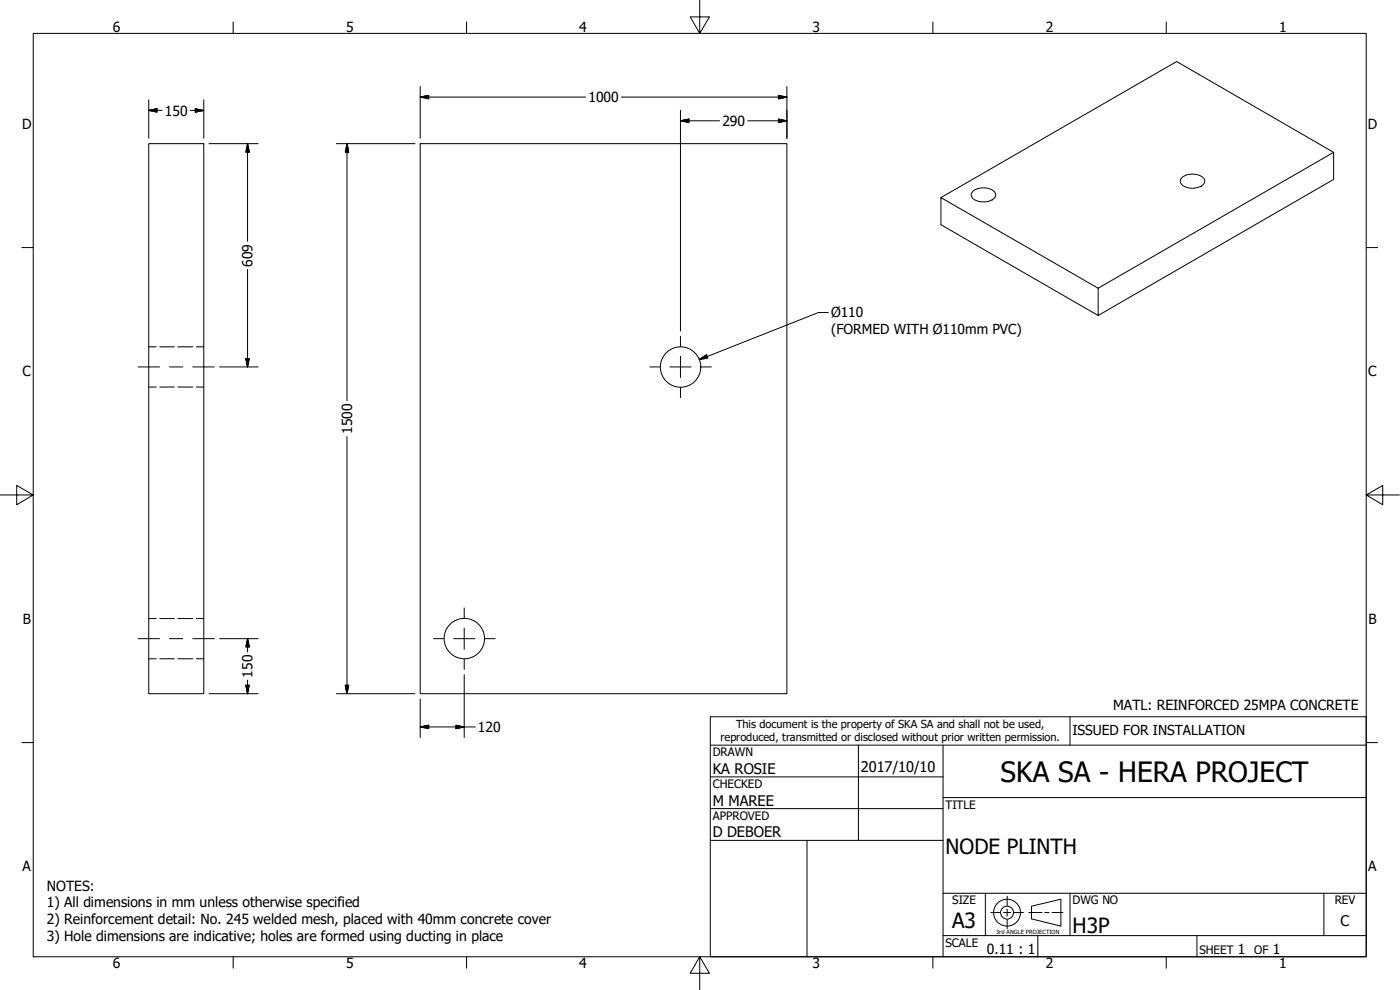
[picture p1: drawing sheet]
<svg xmlns="http://www.w3.org/2000/svg" width="420mm" height="297mm" viewBox="0 0 420 297" stroke-linecap="round" stroke-linejoin="round" font-family="sans-serif">
<!-- layer: Visible (ANSI) -->
<g fill="none" stroke="#000" stroke-width=".3">
<path d="M44.6 43.1h16.6v165h-16.6zM126.1 43.1h110.1v165h-110.1zM292 57.4a5.2 5.2 0 0 1 6.5 .2 1.82 1.82 0 0 1-1.5 2.7 4.6 4.6 0 0 1-5.4-1.3 1.24 1.24 0 0 1 .4-1.6zM354.7 53.3a5.1 5.1 0 0 1 6.7 .4 1.92 1.92 0 0 1-1.9 2.5 4.3 4.3 0 0 1-5.2-1.5v-.7zM400.2 45.7l-47.1-27.2-70.7 40.8M329.6 86.5l70.6-40.8v8.1l-70.6 40.9zM329.6 86.5l-47.2-27.2v8.1l47.2 27.3"/>
<circle cx="204.2" cy="110.1" r="6.1"/>
<circle cx="139.4" cy="191.6" r="6.1"/>
</g>
<!-- layer: Hidden (ANSI) -->
<g fill="none" stroke="#000" stroke-width=".3">
<path d="M44.6 116.1h2.3M44.6 104.1h2.3M47.9 116.1h4.4M47.9 104.1h4.4M53.4 116.1h4.4M53.4 104.1h4.4M58.9 116.1h2.3M58.9 104.1h2.3M44.6 185.6h2.3M44.6 197.7h2.3M47.9 185.6h4.4M47.9 197.7h4.4"/>
<path d="M53.4 185.6h4.4M53.4 197.7h4.4M58.9 185.6h2.3M58.9 197.7h2.3"/>
</g>
<!-- layer: Border (ANSI) -->
<g fill="none" stroke="#000" stroke-width=".3">
<path d="M10 10h400v277.1h-400zM70 6.6v3.4M140 6.6v3.4M210 0v10l-2.9-4.9h5.8l-2.9 4.9M280 6.6v3.4M350 6.6v3.4M6.5 74.3h3.5M410 74.3h3.4M0 148.5h10l-5-2.8v5.7l5-2.9M410 148.5l5 2.9v-5.7l-5 2.8h10M6.5 222.8h3.5M410 222.8h3.4"/>
<path d="M70 287.1v3.4M140 287.1v3.4M210 287.1l2.9 4.9h-5.8l2.9-4.9v9.9M280 287.1v3.4M350 287.1v3.4"/>
</g>
<!-- layer: Title (ANSI) -->
<g fill="none" stroke="#000" stroke-width=".3">
<path d="M213.2 215.1h196.8v72h-196.8zM321.1 215.1v8.5M213.2 233.1h69.8M213.2 223.6h196.8M257.6 223.6v28.5M283 239.3h127M283 223.6v63.5M213.2 242.6h69.8M213.2 252.1h69.8M242.2 252.1v35M283 268h127M295.7 268v12.7"/>
<path d="M321.1 268v12.7M397.3 268v12.7M283 280.7h127M311.5 280.7v6.4M359.2 280.7v6.4"/>
</g>
<!-- layer: Center Mark (ANSI) -->
<path d="M195 110.1h3.1M201 110.1h6.4M204.2 100.9v3M204.2 106.9v6.4M204.2 116.3v3M210.4 110.1h3.1M130.1 191.6h3.1M136.1 191.6h6.4M139.3 182.4v3.1M139.3 188.5v6.3M139.3 197.8v3M145.5 191.6h3.1" fill="none" stroke="#000" stroke-width=".3"/>
<!-- layer: Centerline (ANSI) -->
<path d="M41.5 110.1h6.4M50.9 110.1h4M57.8 110.1h6.5M41.5 191.6h6.4M50.9 191.6h4M57.8 191.6h6.5" fill="none" stroke="#000" stroke-width=".3"/>
<!-- layer: Dimension (ANSI) -->
<g fill="none" stroke="#000" stroke-width=".3">
<path d="M44.6 33.1l2.5-.5v1zM44.6 33.1h4M44.6 30v11.5M57.1 33.1h4.1M58.6 32.6l2.6 .5-2.6 .5zM61.2 30v11.5M126.1 29.1l2.6-.5v1zM126.1 29.1h49.7M126.1 26v15.5M186.5 29.1h49.7M204.2 36.2l2.6-.5v1.1zM204.2 36.2h11.8"/>
<path d="M204.2 33.1v66.2M224.4 36.2h11.8M233.6 28.6l2.6 .5-2.6 .5zM233.6 35.7l2.6 .5-2.6 .6zM236.2 26v15.5M62.7 43.1h14.8M74.3 43.1l.5 2.5h-1zM74.3 43.1v29.3M101 43.1h23.5M104.1 43.1l.5 2.5h-1zM104.1 43.1v77.2M74.3 80.8v29.3"/>
<path d="M248.6 93.8h-3l-35.7 14.1M65.9 110.1h11.6M73.8 107.6h1l-.5 2.5zM209.9 107.9l2.1-1.4 .4 .9zM104.1 131v77.1M65.9 191.6h11.6M74.3 191.6l.5 2.5h-1zM74.3 191.6v4M62.7 208.1h14.8M73.8 205.6h1l-.5 2.5zM74.3 204.1v4M101 208.1h23.5"/>
<path d="M103.6 205.6h1l-.5 2.5zM126.1 218.1l2.6-.5v1zM126.1 209.7v11.6M126.1 218.1h16.6M136.8 217.6l2.5 .5-2.5 .5zM139.3 202.4v18.9"/>
</g>
<g fill="#000" stroke="#000" stroke-width=".3">
<path d="M44.6 33.1l2.5-.5zM44.6 33.1l2.5-.5v1zM58.6 33.6l2.6-.5zM58.6 32.6l2.6 .5-2.6 .5zM126.1 29.1l2.6-.5zM126.1 29.1l2.6-.5v1zM204.2 36.2l2.6-.5zM204.2 36.2l2.6-.5v1.1zM233.6 29.6l2.6-.5zM233.6 28.6l2.6 .5-2.6 .5zM233.6 36.8l2.6-.6zM233.6 35.7l2.6 .5-2.6 .6z"/>
<path d="M74.3 43.1l.5 2.5zM74.3 43.1l.5 2.5h-1zM104.1 43.1l.5 2.5zM104.1 43.1l.5 2.5h-1zM73.8 107.6l.5 2.5zM73.8 107.6h1l-.5 2.5zM209.9 107.9l2.1-1.4zM209.9 107.9l2.1-1.4 .4 .9zM74.3 191.6l.5 2.5zM74.3 191.6l.5 2.5h-1zM73.8 205.6l.5 2.5zM73.8 205.6h1l-.5 2.5z"/>
<path d="M103.6 205.6l.5 2.5zM103.6 205.6h1l-.5 2.5zM126.1 218.1l2.6-.5zM126.1 218.1l2.6-.5v1zM136.8 218.6l2.5-.5zM136.8 217.6l2.5 .5-2.5 .5z"/>
</g>
<!-- layer: Sketch Geometry (ANSI) -->
<g fill="none" stroke="#000" stroke-width=".3">
<path d="M297.4 273.8h2.7M301.2 273.8h2.1M302.3 268.9v2.8M302.3 272.8v2.1M302.3 276v2.7M304.4 273.8h2.7M308.7 273.8h4M309.6 271.9l8.8-2.1v8.1l-8.8-2.2zM313.6 273.8h1.2M315.7 273.8h3.3"/>
<circle cx="302.2" cy="273.8" r="4"/>
<circle cx="302.2" cy="273.8" r="1.94"/>
</g>
<text font-size="8.4" x="300.3" y="234.5">SKA SA - HERA PROJECT</text>
<g font-size="6.3">
<text x="283.8" y="256.1">NODE PLINTH</text>
<text x="285.8" y="278.6">A3</text>
<text x="321.9" y="279.8">H3P</text>
</g>
<g font-size="4.4">
<text x="213.9" y="232.2">KA ROSIE</text>
<text x="258.4" y="231.6">2017/10/10</text>
<text x="213.9" y="241.9">M MAREE</text>
<text x="213.9" y="251.3">D DEBOER</text>
<text x="402.3" y="277.9">C</text>
</g>
<g font-size="4.2">
<text x="33.8" y="9.6">6</text>
<text x="103.9" y="9.6">5</text>
<text x="173.9" y="9.6">4</text>
<text x="243.8" y="9.6">3</text>
<text x="313.9" y="9.6">2</text>
<text x="383.9" y="9.6">1</text>
<text x="49.5" y="34.7">150</text>
<text x="176.6" y="30.7">1000</text>
<text x="6.7" y="38.7">D</text>
<text x="216.8" y="37.8">290</text>
<text x="410.5" y="38.7">D</text>
<text x="75.8" y="80.1" transform="rotate(-90 75.8 80.1)">609</text>
<text x="6.8" y="113">C</text>
<text x="410.7" y="113">C</text>
<text x="105.7" y="130.2" transform="rotate(-90 105.7 130.2)">1500</text>
<text x="6.9" y="187.2">B</text>
<text x="410.7" y="187.2">B</text>
<text x="75.8" y="203.3" transform="rotate(-90 75.8 203.3)">150</text>
<text x="334.1" y="213">MATL: REINFORCED 25MPA CONCRETE</text>
<text x="143.4" y="219.6">120</text>
<text x="6.8" y="261.4">A</text>
<text x="410.7" y="261.4">A</text>
<text x="14" y="267.3">NOTES:</text>
<text x="14" y="272.3">1) All dimensions in mm unless otherwise specified</text>
<text x="14" y="277.3">2) Reinforcement detail: No. 245 welded mesh, placed with 40mm concrete cover</text>
<text x="14" y="282.3">3) Hole dimensions are indicative; holes are formed using ducting in place</text>
<text x="296.2" y="286.2">0.11 : 1</text>
<text x="371.5" y="286.2">1</text>
<text x="382" y="286.2">1</text>
<text x="33.8" y="290.5">6</text>
<text x="103.9" y="290.5">5</text>
<text x="173.9" y="290.5">4</text>
<text x="243.8" y="290.5">3</text>
<text x="313.9" y="290.5">2</text>
<text x="383.9" y="290.5">1</text>
</g>
<g font-size="4.1">
<text x="249.4" y="95.2">Ø110</text>
<text x="249.4" y="100.2">(FORMED WITH Ø110mm PVC)</text>
<text x="321.9" y="220.5">ISSUED FOR INSTALLATION</text>
</g>
<g font-size="3.5">
<text x="213.9" y="226.9">DRAWN</text>
<text x="213.9" y="236.4">CHECKED</text>
<text x="213.9" y="245.9">APPROVED</text>
<text x="283.8" y="242.6">TITLE</text>
<text x="285.8" y="271.3">SIZE</text>
<text x="321.9" y="271.3">DWG NO</text>
<text x="400.6" y="271.3">REV</text>
<text x="283.8" y="284">SCALE</text>
<text x="360" y="286.2">SHEET</text>
<text x="376.4" y="286.2">OF</text>
</g>
<g font-size="3.3">
<text x="220.9" y="218.4">This document is the property of SKA SA and shall not be used,</text>
<text x="216.3" y="222.4">reproduced, transmitted or disclosed without prior written permission.</text>
</g>
<text font-size="1.7" x="299" y="280.2">3rd ANGLE PROJECTION</text>
</svg>
